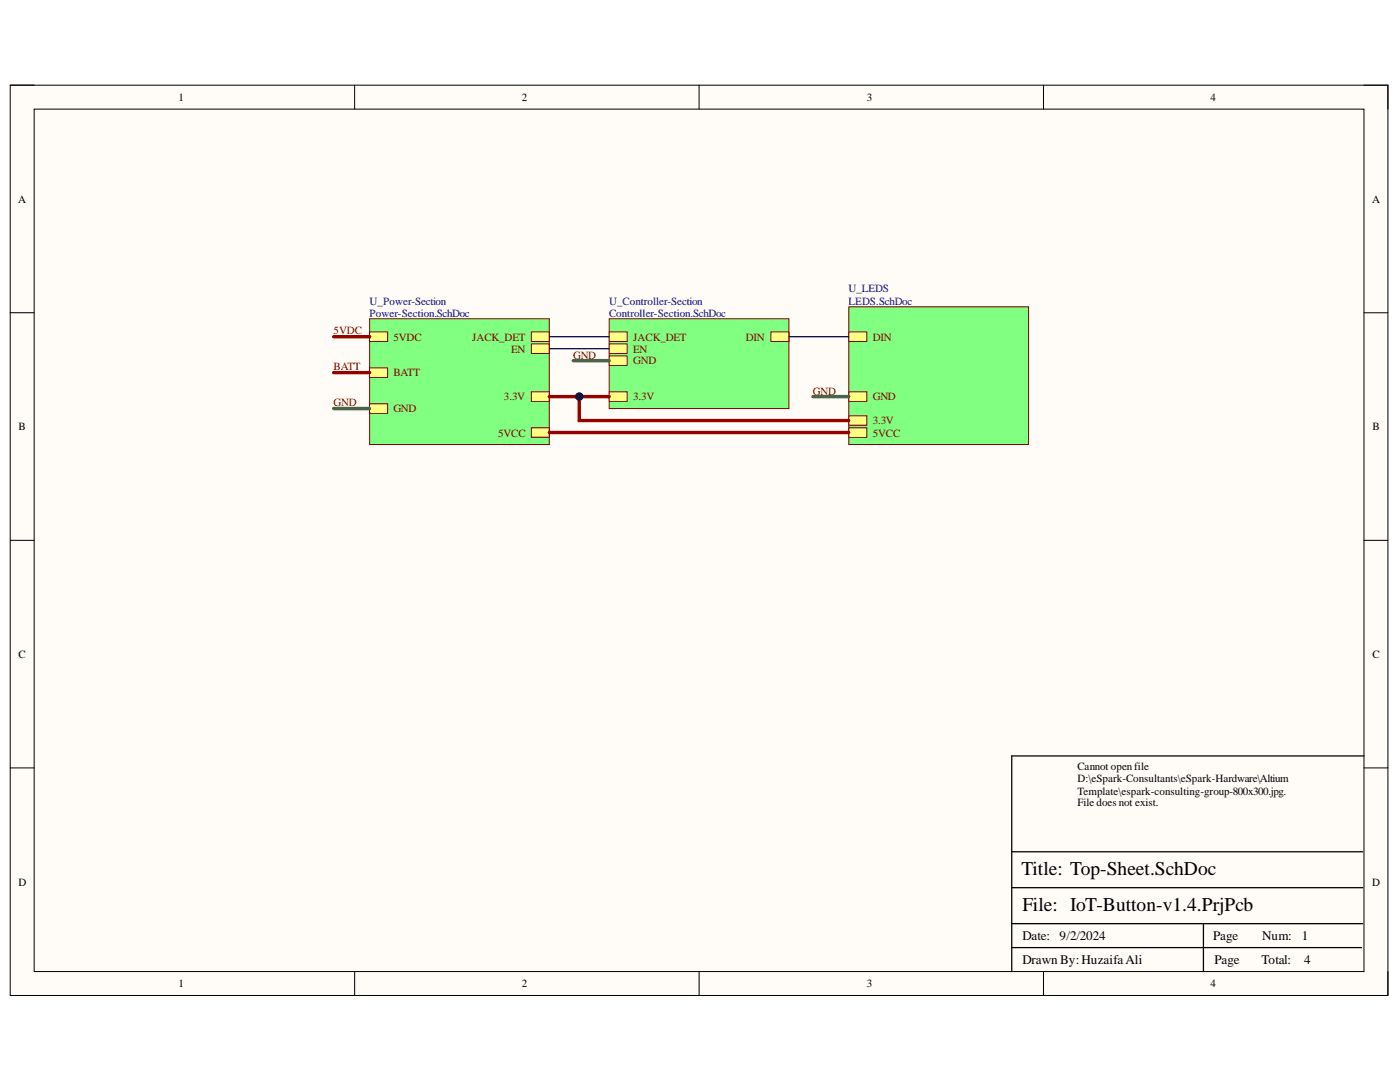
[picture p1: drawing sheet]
<svg xmlns="http://www.w3.org/2000/svg" width="279mm" height="216mm" viewBox="0 0 279 216" stroke-linecap="round" stroke-linejoin="round" font-family="sans-serif">
<path d="M2 17h275v181.6h-275z" fill-rule="evenodd" fill="#fffcf8"/>
<path d="M2 17h275v181.6h-275z" fill="none" stroke="#000" stroke-width=".2"/>
<path d="M6.8 21.8h265.4v172.1h-265.4z" fill-rule="evenodd" fill="#fffcf8"/>
<g fill="none" stroke="#000" stroke-width=".2">
<path d="M2 17h4.8M70.8 17v4.8M139.5 17v4.8M208.3 17v4.8M272.2 17h4.8v4.8M6.8 21.8h265.4v172.1h-265.4zM2 62.4h4.8M272.2 62.4h4.8M2 107.8h4.8M272.2 107.8h4.8M2 153.2h4.8M272.2 153.2h4.8"/>
<path d="M70.8 193.9v4.7M139.5 193.9v4.7M208.3 193.9v4.7M277 193.9v4.7"/>
</g>
<path d="M272.2 150.8h-70.3v43.1M201.9 177.1h70.1M201.9 170h70.1M201.9 189.1h69.8M201.9 184.3h70.1M240.2 184.3v9.6" fill="none" stroke="#000" stroke-width=".25"/>
<path d="M169.4 61.2h35.9v27.5h-35.9z" fill-rule="evenodd" fill="#80ff80"/>
<path d="M169.4 61.2h35.9v27.5h-35.9z" fill="none" stroke="#800000" stroke-width=".2"/>
<path d="M169.4 78.2h3.6v1.9h-3.6z" fill-rule="evenodd" fill="#ffff80"/>
<path d="M169.4 78.2h3.6v1.9h-3.6z" fill="none" stroke="#800000" stroke-width=".2"/>
<path d="M169.4 85.4h3.6v1.9h-3.6z" fill-rule="evenodd" fill="#ffff80"/>
<path d="M169.4 85.4h3.6v1.9h-3.6z" fill="none" stroke="#800000" stroke-width=".2"/>
<path d="M169.4 66.2h3.6v1.9h-3.6z" fill-rule="evenodd" fill="#ffff80"/>
<path d="M169.4 66.2h3.6v1.9h-3.6z" fill="none" stroke="#800000" stroke-width=".2"/>
<path d="M169.4 83h3.6v1.9h-3.6z" fill-rule="evenodd" fill="#ffff80"/>
<path d="M169.4 83h3.6v1.9h-3.6z" fill="none" stroke="#800000" stroke-width=".2"/>
<path d="M73.8 63.6h35.8v25.1h-35.8z" fill-rule="evenodd" fill="#80ff80"/>
<path d="M73.8 63.6h35.8v25.1h-35.8z" fill="none" stroke="#800000" stroke-width=".2"/>
<path d="M73.8 73.4h3.6v1.9h-3.6z" fill-rule="evenodd" fill="#ffff80"/>
<path d="M73.8 73.4h3.6v1.9h-3.6z" fill="none" stroke="#800000" stroke-width=".2"/>
<path d="M73.8 80.6h3.6v1.9h-3.6z" fill-rule="evenodd" fill="#ffff80"/>
<path d="M73.8 80.6h3.6v1.9h-3.6z" fill="none" stroke="#800000" stroke-width=".2"/>
<path d="M106 66.2h3.6v1.9h-3.6z" fill-rule="evenodd" fill="#ffff80"/>
<path d="M106 66.2h3.6v1.9h-3.6z" fill="none" stroke="#800000" stroke-width=".2"/>
<path d="M73.8 66.2h3.6v1.9h-3.6z" fill-rule="evenodd" fill="#ffff80"/>
<path d="M73.8 66.2h3.6v1.9h-3.6z" fill="none" stroke="#800000" stroke-width=".2"/>
<path d="M106 85.4h3.6v1.9h-3.6z" fill-rule="evenodd" fill="#ffff80"/>
<path d="M106 85.4h3.6v1.9h-3.6z" fill="none" stroke="#800000" stroke-width=".2"/>
<path d="M106 78.2h3.6v1.9h-3.6z" fill-rule="evenodd" fill="#ffff80"/>
<path d="M106 78.2h3.6v1.9h-3.6z" fill="none" stroke="#800000" stroke-width=".2"/>
<path d="M106 68.6h3.6v1.9h-3.6z" fill-rule="evenodd" fill="#ffff80"/>
<path d="M106 68.6h3.6v1.9h-3.6z" fill="none" stroke="#800000" stroke-width=".2"/>
<path d="M121.6 63.6h35.8v17.9h-35.8z" fill-rule="evenodd" fill="#80ff80"/>
<path d="M121.6 63.6h35.8v17.9h-35.8z" fill="none" stroke="#800000" stroke-width=".2"/>
<path d="M121.6 78.2h3.6v1.9h-3.6z" fill-rule="evenodd" fill="#ffff80"/>
<path d="M121.6 78.2h3.6v1.9h-3.6z" fill="none" stroke="#800000" stroke-width=".2"/>
<path d="M121.6 71h3.6v1.9h-3.6z" fill-rule="evenodd" fill="#ffff80"/>
<path d="M121.6 71h3.6v1.9h-3.6z" fill="none" stroke="#800000" stroke-width=".2"/>
<path d="M121.6 66.2h3.6v1.9h-3.6z" fill-rule="evenodd" fill="#ffff80"/>
<path d="M121.6 66.2h3.6v1.9h-3.6z" fill="none" stroke="#800000" stroke-width=".2"/>
<path d="M153.9 66.2h3.5v1.9h-3.5z" fill-rule="evenodd" fill="#ffff80"/>
<path d="M153.9 66.2h3.5v1.9h-3.5z" fill="none" stroke="#800000" stroke-width=".2"/>
<path d="M121.6 68.6h3.6v1.9h-3.6z" fill-rule="evenodd" fill="#ffff80"/>
<path d="M121.6 68.6h3.6v1.9h-3.6z" fill="none" stroke="#800000" stroke-width=".2"/>
<path d="M114.4 72h7.2M162.2 79.1h7.2M66.6 81.5h7.2" fill="none" stroke="#38761d" stroke-width=".68"/>
<path d="M66.6 74.4h7.2M66.6 67.2h7.2M109.6 79.1h12M109.6 86.3h59.8" fill="none" stroke="#980000" stroke-width=".68"/>
<path d="M109.6 67.2h12M109.6 69.6h12M157.4 67.2h12" fill="none" stroke="#000080" stroke-width=".25"/>
<circle cx="115.6" cy="79.1" r=".72" fill="#000080"/>
<circle cx="115.6" cy="79.1" r=".72" fill="none" stroke="#000080" stroke-width=".2"/>
<path d="M115.6 79.1v4.8h53.8" fill="none" stroke="#980000" stroke-width=".68"/>
<circle cx="115.6" cy="79.1" r=".72" fill="#000080"/>
<circle cx="115.6" cy="79.1" r=".72" fill="none" stroke="#000080" stroke-width=".2"/>
<g font-size="3.9">
<text x="203.9" y="174.6">Title: Top-Sheet.SchDoc</text>
<text x="204" y="181.8">File: IoT-Button-v1.4.PrjPcb</text>
</g>
<g font-size="2.6">
<text x="204" y="187.6">Date:</text>
<text x="211.5" y="187.6">9/2/2024</text>
<text x="242.1" y="187.6">Page</text>
<text x="251.9" y="187.6">Num:</text>
<text x="259.8" y="187.6">1</text>
<text x="204" y="192.4">Drawn By: HuzaifaAli</text>
<text x="242.4" y="192.4">Page</text>
<text x="251.7" y="192.4">Total:</text>
<text x="260.3" y="192.4">4</text>
</g>
<g font-size="2.2">
<text x="35.6" y="20.1">1</text>
<text x="104.1" y="20.1">2</text>
<text x="173" y="20.1">3</text>
<text x="241.6" y="20.1">4</text>
<text x="3.6" y="40.4">A</text>
<text x="273.8" y="40.4">A</text>
<text x="3.7" y="85.8">B</text>
<text x="273.9" y="85.8">B</text>
<text x="3.7" y="131.3">C</text>
<text x="273.9" y="131.3">C</text>
<text x="215" y="153.7">Cannot openfile</text>
<text x="215" y="156.1">D:\eSpark-Consultants\eSpark-Hardware\Altium</text>
<text x="215" y="158.6">Template\espark-consulting-group-800x300.jpg.</text>
<text x="215" y="160.9">File does not exist.</text>
<text x="3.7" y="176.7">D</text>
<text x="273.8" y="176.7">D</text>
<text x="35.6" y="197">1</text>
<text x="104.1" y="197">2</text>
<text x="173" y="197">3</text>
<text x="241.6" y="197">4</text>
</g>
<g font-size="2.2" fill="#000080">
<text x="169.3" y="58.3">U_LEDS</text>
<text x="73.8" y="60.8">U_Power-Section</text>
<text x="73.8" y="63.2">Power-Section.SchDoc</text>
<text x="121.6" y="60.8">U_Controller-Section</text>
<text x="121.6" y="63.2">Controller-Section.SchDoc</text>
<text x="169.3" y="60.8">LEDS.SchDoc</text>
</g>
<g font-size="2.2" fill="#800000">
<text x="66.6" y="66.7">5VDC</text>
<text x="78.5" y="68">5VDC</text>
<text x="94.2" y="68">JACK_DET</text>
<text x="102" y="70.4">EN</text>
<text x="114.4" y="71.5">GND</text>
<text x="126.4" y="68">JACK_DET</text>
<text x="126.4" y="70.4">EN</text>
<text x="148.9" y="68">DIN</text>
<text x="174.2" y="68">DIN</text>
<text x="66.6" y="73.9">BATT</text>
<text x="78.5" y="75.1">BATT</text>
<text x="126.4" y="72.7">GND</text>
<text x="66.6" y="81.1">GND</text>
<text x="78.5" y="82.3">GND</text>
<text x="100.6" y="79.9">3.3V</text>
<text x="126.4" y="79.9">3.3V</text>
<text x="162.2" y="78.7">GND</text>
<text x="174.2" y="79.9">GND</text>
<text x="99.4" y="87.1">5VCC</text>
<text x="174.2" y="87.1">5VCC</text>
<text x="174.2" y="84.6">3.3V</text>
</g>
</svg>
